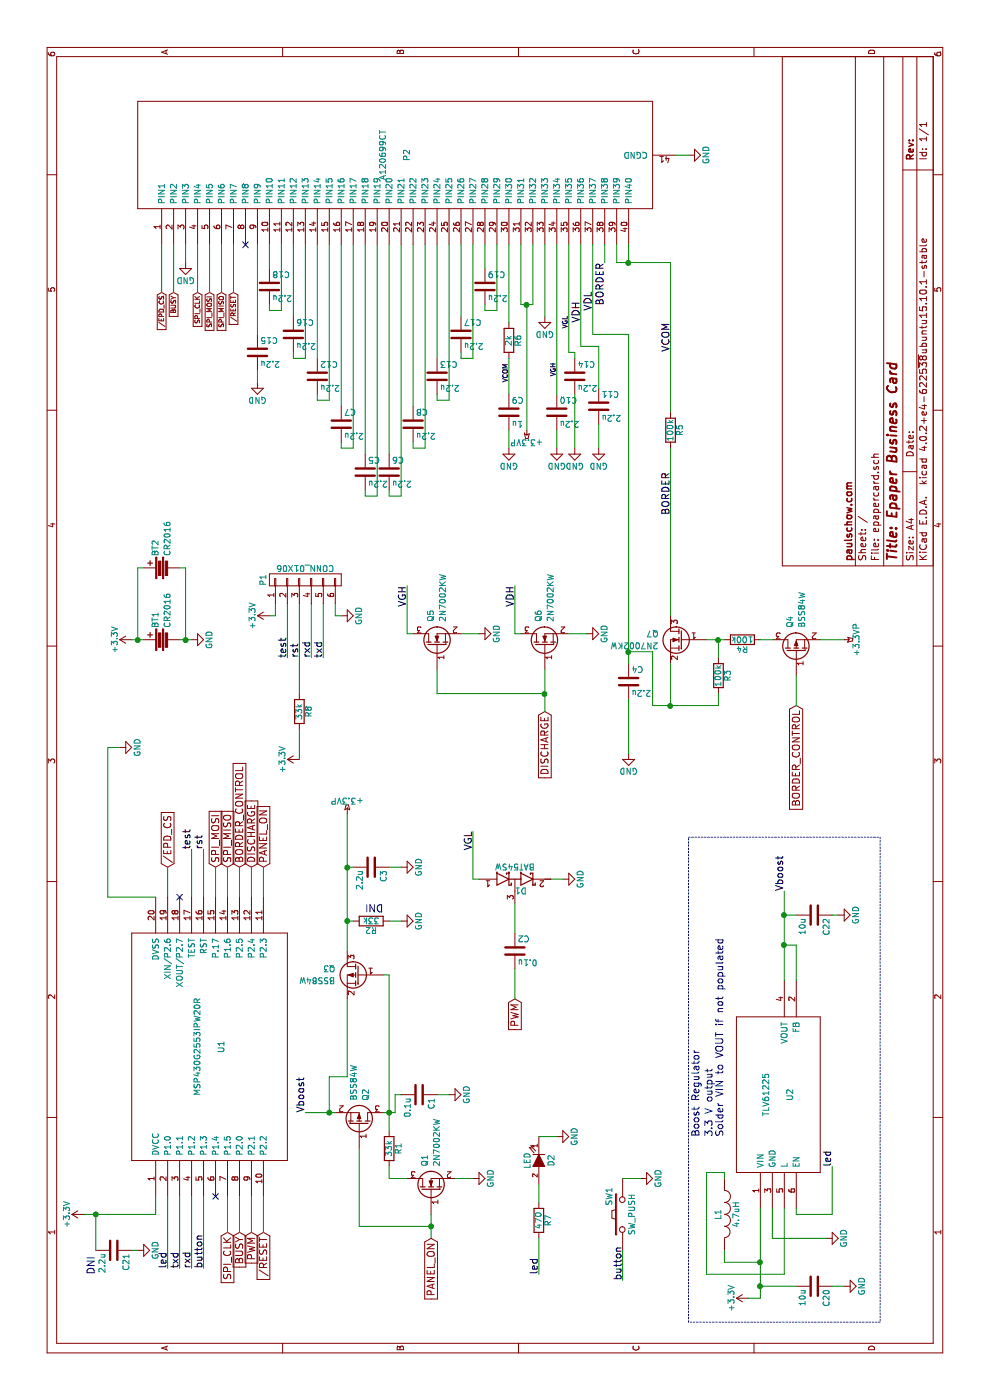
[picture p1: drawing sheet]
EESchema Schematic File Version 2
LIBS:power
LIBS:device
LIBS:transistors
LIBS:conn
LIBS:linear
LIBS:regul
LIBS:74xx
LIBS:cmos4000
LIBS:adc-dac
LIBS:memory
LIBS:xilinx
LIBS:microcontrollers
LIBS:dsp
LIBS:microchip
LIBS:analog_switches
LIBS:motorola
LIBS:texas
LIBS:intel
LIBS:audio
LIBS:interface
LIBS:digital-audio
LIBS:philips
LIBS:display
LIBS:cypress
LIBS:siliconi
LIBS:opto
LIBS:atmel
LIBS:contrib
LIBS:valves
LIBS:MSP430G2553IPW20R
LIBS:A120699CT
LIBS:tom_kicad
LIBS:TLV61225
LIBS:epapercard-cache
EELAYER 25 0
EELAYER END
$Descr A4 11693 8268
encoding utf-8
Sheet 1 1
Title "Epaper Business Card"
Date ""
Rev ""
Comp "paulschow.com"
Comment1 ""
Comment2 ""
Comment3 ""
Comment4 ""
$EndDescr
$Comp
L MSP430G2553IPW20R U1
U 1 1
P 2950 1750
F 0 "U1" H 2950 1650 50  0000 C CNN
F 1 "MSP430G2553IPW20R" H 2950 1850 50  0000 C CNN
F 2 "footprint:TSSOP-20_4.4x6.5mm_Pitch0.65mm" H 2950 1750 50  0001 C CNN
F 3 "DOCUMENTATION" H 2950 1750 50  0001 C CNN
	1    2950 1750
	1    0    0    -1  
$EndComp
$Comp
L A120699CT P2
U 1 1
P 10400 3300
F 0 "P2" H 10400 3200 50  0000 C CNN
F 1 "A120699CT" H 10400 3400 50  0000 C CNN
F 2 "footprint:A120699CT" H 10400 3300 50  0001 C CNN
F 3 "DOCUMENTATION" H 10400 3300 50  0001 C CNN
	1    10400 3300
	1    0    0    -1  
$EndComp
$Comp
L +3.3V #PWR01
U 1 1
P 1550 700
F 0 "#PWR01" H 1550 550 50  0001 C CNN
F 1 "+3.3V" H 1550 840 50  0000 C CNN
F 2 "" H 1550 700 50  0000 C CNN
F 3 "" H 1550 700 50  0000 C CNN
	1    1550 700 
	1    0    0    -1  
$EndComp
$Comp
L GND #PWR02
U 1 1
P 5450 1000
F 0 "#PWR02" H 5450 750 50  0001 C CNN
F 1 "GND" H 5450 850 50  0000 C CNN
F 2 "" H 5450 1000 50  0000 C CNN
F 3 "" H 5450 1000 50  0000 C CNN
	1    5450 1000
	1    0    0    -1  
$EndComp
$Comp
L GND #PWR03
U 1 1
P 10400 5750
F 0 "#PWR03" H 10400 5500 50  0001 C CNN
F 1 "GND" H 10400 5600 50  0000 C CNN
F 2 "" H 10400 5750 50  0000 C CNN
F 3 "" H 10400 5750 50  0000 C CNN
	1    10400 5750
	1    0    0    -1  
$EndComp
Text GLabel 1400 1900 0    60   Input ~ 0
SPI_CLK
Text GLabel 1400 2000 0    60   Input ~ 0
BUSY
Text GLabel 1400 2100 0    60   Input ~ 0
PWM
Text GLabel 1400 2200 0    60   Input ~ 0
/RESET
Text GLabel 4450 2200 2    60   Input ~ 0
PANEL_ON
Text GLabel 4450 2000 2    60   Input ~ 0
BORDER_CONTROL
Text GLabel 4450 1900 2    60   Input ~ 0
SPI_MISO
Text GLabel 4450 1800 2    60   Input ~ 0
SPI_MOSI
Text GLabel 4450 1400 2    60   Input ~ 0
/EPD_CS
Text GLabel 9250 1350 0    39   Input ~ 0
/EPD_CS
Text GLabel 9250 1450 0    39   Input ~ 0
BUSY
$Comp
L GND #PWR04
U 1 1
P 9500 1550
F 0 "#PWR04" H 9500 1300 50  0001 C CNN
F 1 "GND" H 9500 1400 50  0000 C CNN
F 2 "" H 9500 1550 50  0000 C CNN
F 3 "" H 9500 1550 50  0000 C CNN
	1    9500 1550
	0    1    1    0   
$EndComp
Text GLabel 9250 1650 0    39   Input ~ 0
SPI_CLK
Text GLabel 9250 1750 0    39   Input ~ 0
SPI_MOSI
Text GLabel 9250 1850 0    39   Input ~ 0
SPI_MISO
Text GLabel 9250 1950 0    39   Input ~ 0
/RESET
$Comp
L C C15
U 1 1
P 8750 2150
F 0 "C15" H 8775 2250 50  0000 L CNN
F 1 "2.2u" H 8775 2050 50  0000 L CNN
F 2 "Capacitors_SMD:C_0805_HandSoldering" H 8788 2000 50  0001 C CNN
F 3 "" H 8750 2150 50  0000 C CNN
	1    8750 2150
	0    1    1    0   
$EndComp
$Comp
L GND #PWR05
U 1 1
P 8500 2150
F 0 "#PWR05" H 8500 1900 50  0001 C CNN
F 1 "GND" H 8500 2000 50  0000 C CNN
F 2 "" H 8500 2150 50  0000 C CNN
F 3 "" H 8500 2150 50  0000 C CNN
	1    8500 2150
	0    1    1    0   
$EndComp
$Comp
L C C18
U 1 1
P 9300 2250
F 0 "C18" H 9325 2350 50  0000 L CNN
F 1 "2.2u" H 9325 2150 50  0000 L CNN
F 2 "Capacitors_SMD:C_0805_HandSoldering" H 9338 2100 50  0001 C CNN
F 3 "" H 9300 2250 50  0000 C CNN
	1    9300 2250
	0    1    1    0   
$EndComp
$Comp
L C C16
U 1 1
P 8900 2450
F 0 "C16" H 8925 2550 50  0000 L CNN
F 1 "2.2u" H 8925 2350 50  0000 L CNN
F 2 "Capacitors_SMD:C_0805_HandSoldering" H 8938 2300 50  0001 C CNN
F 3 "" H 8900 2450 50  0000 C CNN
	1    8900 2450
	0    1    1    0   
$EndComp
$Comp
L C C12
U 1 1
P 8550 2650
F 0 "C12" H 8575 2750 50  0000 L CNN
F 1 "2.2u" H 8575 2550 50  0000 L CNN
F 2 "Capacitors_SMD:C_0805_HandSoldering" H 8588 2500 50  0001 C CNN
F 3 "" H 8550 2650 50  0000 C CNN
	1    8550 2650
	0    1    1    0   
$EndComp
$Comp
L C C7
U 1 1
P 8150 2850
F 0 "C7" H 8175 2950 50  0000 L CNN
F 1 "2.2u" H 8175 2750 50  0000 L CNN
F 2 "Capacitors_SMD:C_0805_HandSoldering" H 8188 2700 50  0001 C CNN
F 3 "" H 8150 2850 50  0000 C CNN
	1    8150 2850
	0    1    1    0   
$EndComp
$Comp
L C C5
U 1 1
P 7750 3050
F 0 "C5" H 7775 3150 50  0000 L CNN
F 1 "2.2u" H 7775 2950 50  0000 L CNN
F 2 "Capacitors_SMD:C_0805_HandSoldering" H 7788 2900 50  0001 C CNN
F 3 "" H 7750 3050 50  0000 C CNN
	1    7750 3050
	0    1    1    0   
$EndComp
$Comp
L C C6
U 1 1
P 7750 3250
F 0 "C6" H 7775 3350 50  0000 L CNN
F 1 "2.2u" H 7775 3150 50  0000 L CNN
F 2 "Capacitors_SMD:C_0805_HandSoldering" H 7788 3100 50  0001 C CNN
F 3 "" H 7750 3250 50  0000 C CNN
	1    7750 3250
	0    1    1    0   
$EndComp
$Comp
L C C8
U 1 1
P 8150 3450
F 0 "C8" H 8175 3550 50  0000 L CNN
F 1 "2.2u" H 8175 3350 50  0000 L CNN
F 2 "Capacitors_SMD:C_0805_HandSoldering" H 8188 3300 50  0001 C CNN
F 3 "" H 8150 3450 50  0000 C CNN
	1    8150 3450
	0    1    1    0   
$EndComp
$Comp
L C C13
U 1 1
P 8550 3650
F 0 "C13" H 8575 3750 50  0000 L CNN
F 1 "2.2u" H 8575 3550 50  0000 L CNN
F 2 "Capacitors_SMD:C_0805_HandSoldering" H 8588 3500 50  0001 C CNN
F 3 "" H 8550 3650 50  0000 C CNN
	1    8550 3650
	0    1    1    0   
$EndComp
$Comp
L C C19
U 1 1
P 9300 4050
F 0 "C19" H 9325 4150 50  0000 L CNN
F 1 "2.2u" H 9325 3950 50  0000 L CNN
F 2 "Capacitors_SMD:C_0805_HandSoldering" H 9338 3900 50  0001 C CNN
F 3 "" H 9300 4050 50  0000 C CNN
	1    9300 4050
	0    1    1    0   
$EndComp
NoConn ~ 9650 2050
$Comp
L R R6
U 1 1
P 8850 4250
F 0 "R6" V 8930 4250 50  0000 C CNN
F 1 "2k" V 8850 4250 50  0000 C CNN
F 2 "Resistors_SMD:R_0805_HandSoldering" V 8780 4250 50  0001 C CNN
F 3 "" H 8850 4250 50  0000 C CNN
	1    8850 4250
	0    1    1    0   
$EndComp
$Comp
L C C17
U 1 1
P 8900 3850
F 0 "C17" H 8925 3950 50  0000 L CNN
F 1 "2.2u" H 8925 3750 50  0000 L CNN
F 2 "Capacitors_SMD:C_0805_HandSoldering" H 8938 3700 50  0001 C CNN
F 3 "" H 8900 3850 50  0000 C CNN
	1    8900 3850
	0    1    1    0   
$EndComp
$Comp
L C C9
U 1 1
P 8250 4250
F 0 "C9" H 8275 4350 50  0000 L CNN
F 1 "1u" H 8275 4150 50  0000 L CNN
F 2 "Capacitors_SMD:C_0805_HandSoldering" H 8288 4100 50  0001 C CNN
F 3 "" H 8250 4250 50  0000 C CNN
	1    8250 4250
	0    1    1    0   
$EndComp
$Comp
L GND #PWR06
U 1 1
P 7950 4250
F 0 "#PWR06" H 7950 4000 50  0001 C CNN
F 1 "GND" H 7950 4100 50  0000 C CNN
F 2 "" H 7950 4250 50  0000 C CNN
F 3 "" H 7950 4250 50  0000 C CNN
	1    7950 4250
	0    1    1    0   
$EndComp
Text Label 8500 4250 0    39   ~ 0
VCOM
$Comp
L GND #PWR07
U 1 1
P 9050 4550
F 0 "#PWR07" H 9050 4300 50  0001 C CNN
F 1 "GND" H 9050 4400 50  0000 C CNN
F 2 "" H 9050 4550 50  0000 C CNN
F 3 "" H 9050 4550 50  0000 C CNN
	1    9050 4550
	0    1    1    0   
$EndComp
$Comp
L C C10
U 1 1
P 8250 4650
F 0 "C10" H 8275 4750 50  0000 L CNN
F 1 "2.2u" H 8275 4550 50  0000 L CNN
F 2 "Capacitors_SMD:C_0805_HandSoldering" H 8288 4500 50  0001 C CNN
F 3 "" H 8250 4650 50  0000 C CNN
	1    8250 4650
	0    1    1    0   
$EndComp
Text Label 8550 4650 0    39   ~ 0
VGH
$Comp
L GND #PWR08
U 1 1
P 7950 4650
F 0 "#PWR08" H 7950 4400 50  0001 C CNN
F 1 "GND" H 7950 4500 50  0000 C CNN
F 2 "" H 7950 4650 50  0000 C CNN
F 3 "" H 7950 4650 50  0000 C CNN
	1    7950 4650
	0    1    1    0   
$EndComp
$Comp
L C C14
U 1 1
P 8550 4800
F 0 "C14" H 8575 4900 50  0000 L CNN
F 1 "2.2u" H 8575 4700 50  0000 L CNN
F 2 "Capacitors_SMD:C_0805_HandSoldering" H 8588 4650 50  0001 C CNN
F 3 "" H 8550 4800 50  0000 C CNN
	1    8550 4800
	0    1    1    0   
$EndComp
Text Label 8950 4750 0    39   ~ 0
VGL
$Comp
L GND #PWR09
U 1 1
P 7950 4800
F 0 "#PWR09" H 7950 4550 50  0001 C CNN
F 1 "GND" H 7950 4650 50  0000 C CNN
F 2 "" H 7950 4800 50  0000 C CNN
F 3 "" H 7950 4800 50  0000 C CNN
	1    7950 4800
	0    1    1    0   
$EndComp
$Comp
L GND #PWR010
U 1 1
P 6400 4000
F 0 "#PWR010" H 6400 3750 50  0001 C CNN
F 1 "GND" H 6400 3850 50  0000 C CNN
F 2 "" H 6400 4000 50  0000 C CNN
F 3 "" H 6400 4000 50  0000 C CNN
	1    6400 4000
	1    0    0    -1  
$EndComp
$Comp
L D_Schottky_x2_Serial_AKC D1
U 1 1
P 4350 4300
F 0 "D1" H 4400 4200 50  0000 C CNN
F 1 "BAT54SW" H 4350 4400 50  0000 C CNN
F 2 "TO_SOT_Packages_SMD:SOT-323" H 4350 4300 50  0001 C CNN
F 3 "" H 4350 4300 50  0000 C CNN
	1    4350 4300
	0    1    1    0   
$EndComp
$Comp
L GND #PWR011
U 1 1
P 4350 4700
F 0 "#PWR011" H 4350 4450 50  0001 C CNN
F 1 "GND" H 4350 4550 50  0000 C CNN
F 2 "" H 4350 4700 50  0000 C CNN
F 3 "" H 4350 4700 50  0000 C CNN
	1    4350 4700
	1    0    0    -1  
$EndComp
$Comp
L C C2
U 1 1
P 3750 4300
F 0 "C2" H 3775 4400 50  0000 L CNN
F 1 "0.1u" H 3775 4200 50  0000 L CNN
F 2 "Capacitors_SMD:C_0805_HandSoldering" H 3788 4150 50  0001 C CNN
F 3 "" H 3750 4300 50  0000 C CNN
	1    3750 4300
	0    1    1    0   
$EndComp
Text GLabel 3350 4300 0    60   Input ~ 0
PWM
$Comp
L C C11
U 1 1
P 8300 5000
F 0 "C11" H 8325 5100 50  0000 L CNN
F 1 "2.2u" H 8325 4900 50  0000 L CNN
F 2 "Capacitors_SMD:C_0805_HandSoldering" H 8338 4850 50  0001 C CNN
F 3 "" H 8300 5000 50  0000 C CNN
	1    8300 5000
	0    1    1    0   
$EndComp
Text Label 9000 4850 0    60   ~ 0
VDH
$Comp
L GND #PWR012
U 1 1
P 7950 5000
F 0 "#PWR012" H 7950 4750 50  0001 C CNN
F 1 "GND" H 7950 4850 50  0000 C CNN
F 2 "" H 7950 5000 50  0000 C CNN
F 3 "" H 7950 5000 50  0000 C CNN
	1    7950 5000
	0    1    1    0   
$EndComp
$Comp
L C C4
U 1 1
P 6000 5250
F 0 "C4" H 6025 5350 50  0000 L CNN
F 1 "2.2u" H 6025 5150 50  0000 L CNN
F 2 "Capacitors_SMD:C_0805_HandSoldering" H 6038 5100 50  0001 C CNN
F 3 "" H 6000 5250 50  0000 C CNN
	1    6000 5250
	0    1    1    0   
$EndComp
$Comp
L GND #PWR013
U 1 1
P 5400 5250
F 0 "#PWR013" H 5400 5000 50  0001 C CNN
F 1 "GND" H 5400 5100 50  0000 C CNN
F 2 "" H 5400 5250 50  0000 C CNN
F 3 "" H 5400 5250 50  0000 C CNN
	1    5400 5250
	0    1    1    0   
$EndComp
Text Label 9100 4950 0    60   ~ 0
VDL
$Comp
L R R3
U 1 1
P 6050 6000
F 0 "R3" V 6130 6000 50  0000 C CNN
F 1 "100k" V 6050 6000 50  0000 C CNN
F 2 "Resistors_SMD:R_0805_HandSoldering" V 5980 6000 50  0001 C CNN
F 3 "" H 6050 6000 50  0000 C CNN
	1    6050 6000
	0    1    1    0   
$EndComp
$Comp
L R R4
U 1 1
P 6350 6200
F 0 "R4" V 6430 6200 50  0000 C CNN
F 1 "100k" V 6350 6200 50  0000 C CNN
F 2 "Resistors_SMD:R_0805_HandSoldering" V 6280 6200 50  0001 C CNN
F 3 "" H 6350 6200 50  0000 C CNN
	1    6350 6200
	-1   0    0    1   
$EndComp
$Comp
L R R5
U 1 1
P 8100 5600
F 0 "R5" V 8180 5600 50  0000 C CNN
F 1 "100k" V 8100 5600 50  0000 C CNN
F 2 "Resistors_SMD:R_0805_HandSoldering" V 8030 5600 50  0001 C CNN
F 3 "" H 8100 5600 50  0000 C CNN
	1    8100 5600
	0    1    1    0   
$EndComp
Text Label 7750 5600 2    60   ~ 0
BORDER
Text Label 9000 5600 2    60   ~ 0
VCOM
$Comp
L Q_NMOS_GSD Q5
U 1 1
P 6300 3650
F 0 "Q5" H 6600 3700 50  0000 R CNN
F 1 "2N7002KW" H 6900 3600 50  0000 R CNN
F 2 "TO_SOT_Packages_SMD:SOT-323" H 6500 3750 50  0001 C CNN
F 3 "" H 6300 3650 50  0000 C CNN
	1    6300 3650
	1    0    0    -1  
$EndComp
$Comp
L Q_NMOS_GSD Q6
U 1 1
P 6300 4550
F 0 "Q6" H 6600 4600 50  0000 R CNN
F 1 "2N7002KW" H 6900 4500 50  0000 R CNN
F 2 "TO_SOT_Packages_SMD:SOT-323" H 6500 4650 50  0001 C CNN
F 3 "" H 6300 4550 50  0000 C CNN
	1    6300 4550
	1    0    0    -1  
$EndComp
$Comp
L Q_NMOS_GSD Q7
U 1 1
P 6350 5700
F 0 "Q7" H 6650 5750 50  0000 R CNN
F 1 "2N7002KW" H 6950 5650 50  0000 R CNN
F 2 "TO_SOT_Packages_SMD:SOT-323" H 6550 5800 50  0001 C CNN
F 3 "" H 6350 5700 50  0000 C CNN
	1    6350 5700
	0    1    -1   0   
$EndComp
$Comp
L Q_PMOS_GSD Q4
U 1 1
P 6250 6650
F 0 "Q4" H 6550 6700 50  0000 R CNN
F 1 "BSS84W" H 6750 6600 50  0000 R CNN
F 2 "TO_SOT_Packages_SMD:SOT-323" H 6450 6750 50  0001 C CNN
F 3 "" H 6250 6650 50  0000 C CNN
	1    6250 6650
	1    0    0    -1  
$EndComp
$Comp
L +3.3VP #PWR014
U 1 1
P 8100 4400
F 0 "#PWR014" H 8250 4350 50  0001 C CNN
F 1 "+3.3VP" H 8100 4500 50  0000 C CNN
F 2 "" H 8100 4400 50  0000 C CNN
F 3 "" H 8100 4400 50  0000 C CNN
	1    8100 4400
	0    -1   -1   0   
$EndComp
$Comp
L +3.3VP #PWR015
U 1 1
P 6350 7050
F 0 "#PWR015" H 6500 7000 50  0001 C CNN
F 1 "+3.3VP" H 6350 7150 50  0000 C CNN
F 2 "" H 6350 7050 50  0000 C CNN
F 3 "" H 6350 7050 50  0000 C CNN
	1    6350 7050
	-1   0    0    1   
$EndComp
Text GLabel 5800 6650 0    60   Input ~ 0
BORDER_CONTROL
$Comp
L Q_NMOS_GSD Q1
U 1 1
P 1750 3600
F 0 "Q1" H 2050 3650 50  0000 R CNN
F 1 "2N7002KW" H 2350 3550 50  0000 R CNN
F 2 "TO_SOT_Packages_SMD:SOT-323" H 1950 3700 50  0001 C CNN
F 3 "" H 1750 3600 50  0000 C CNN
	1    1750 3600
	1    0    0    -1  
$EndComp
$Comp
L Q_PMOS_GSD Q2
U 1 1
P 2300 3000
F 0 "Q2" H 2600 3050 50  0000 R CNN
F 1 "BSS84W" H 2800 2950 50  0000 R CNN
F 2 "TO_SOT_Packages_SMD:SOT-323" H 2500 3100 50  0001 C CNN
F 3 "" H 2300 3000 50  0000 C CNN
	1    2300 3000
	1    0    0    1   
$EndComp
$Comp
L Q_PMOS_GSD Q3
U 1 1
P 3550 3000
F 0 "Q3" H 3850 3050 50  0000 R CNN
F 1 "BSS84W" H 4050 2950 50  0000 R CNN
F 2 "TO_SOT_Packages_SMD:SOT-323" H 3750 3100 50  0001 C CNN
F 3 "" H 3550 3000 50  0000 C CNN
	1    3550 3000
	0    1    -1   0   
$EndComp
Text GLabel 1350 3600 0    60   Input ~ 0
PANEL_ON
$Comp
L GND #PWR016
U 1 1
P 1850 3950
F 0 "#PWR016" H 1850 3700 50  0001 C CNN
F 1 "GND" H 1850 3800 50  0000 C CNN
F 2 "" H 1850 3950 50  0000 C CNN
F 3 "" H 1850 3950 50  0000 C CNN
	1    1850 3950
	1    0    0    -1  
$EndComp
$Comp
L C C1
U 1 1
P 2550 3500
F 0 "C1" H 2575 3600 50  0000 L CNN
F 1 "0.1u" H 2575 3400 50  0000 L CNN
F 2 "Capacitors_SMD:C_0805_HandSoldering" H 2588 3350 50  0001 C CNN
F 3 "" H 2550 3500 50  0000 C CNN
	1    2550 3500
	-1   0    0    1   
$EndComp
$Comp
L R R1
U 1 1
P 2100 3250
F 0 "R1" V 2180 3250 50  0000 C CNN
F 1 "33k" V 2100 3250 50  0000 C CNN
F 2 "Resistors_SMD:R_0805_HandSoldering" V 2030 3250 50  0001 C CNN
F 3 "" H 2100 3250 50  0000 C CNN
	1    2100 3250
	0    1    1    0   
$EndComp
$Comp
L GND #PWR017
U 1 1
P 2550 3750
F 0 "#PWR017" H 2550 3500 50  0001 C CNN
F 1 "GND" H 2550 3600 50  0000 C CNN
F 2 "" H 2550 3750 50  0000 C CNN
F 3 "" H 2550 3750 50  0000 C CNN
	1    2550 3750
	1    0    0    -1  
$EndComp
$Comp
L R R2
U 1 1
P 4000 3100
F 0 "R2" V 4080 3100 50  0000 C CNN
F 1 "33k" V 4000 3100 50  0000 C CNN
F 2 "Resistors_SMD:R_0805_HandSoldering" V 3930 3100 50  0001 C CNN
F 3 "" H 4000 3100 50  0000 C CNN
	1    4000 3100
	-1   0    0    1   
$EndComp
$Comp
L C C3
U 1 1
P 4450 3100
F 0 "C3" H 4475 3200 50  0000 L CNN
F 1 "2.2u" H 4475 3000 50  0000 L CNN
F 2 "Capacitors_SMD:C_0805_HandSoldering" H 4488 2950 50  0001 C CNN
F 3 "" H 4450 3100 50  0000 C CNN
	1    4450 3100
	-1   0    0    1   
$EndComp
$Comp
L GND #PWR018
U 1 1
P 4000 3350
F 0 "#PWR018" H 4000 3100 50  0001 C CNN
F 1 "GND" H 4000 3200 50  0000 C CNN
F 2 "" H 4000 3350 50  0000 C CNN
F 3 "" H 4000 3350 50  0000 C CNN
	1    4000 3350
	1    0    0    -1  
$EndComp
$Comp
L GND #PWR019
U 1 1
P 4450 3350
F 0 "#PWR019" H 4450 3100 50  0001 C CNN
F 1 "GND" H 4450 3200 50  0000 C CNN
F 2 "" H 4450 3350 50  0000 C CNN
F 3 "" H 4450 3350 50  0000 C CNN
	1    4450 3350
	1    0    0    -1  
$EndComp
$Comp
L +3.3VP #PWR020
U 1 1
P 4900 2900
F 0 "#PWR020" H 5050 2850 50  0001 C CNN
F 1 "+3.3VP" H 4900 3000 50  0000 C CNN
F 2 "" H 4900 2900 50  0000 C CNN
F 3 "" H 4900 2900 50  0000 C CNN
	1    4900 2900
	0    1    1    0   
$EndComp
$Comp
L GND #PWR021
U 1 1
P 6400 4900
F 0 "#PWR021" H 6400 4650 50  0001 C CNN
F 1 "GND" H 6400 4750 50  0000 C CNN
F 2 "" H 6400 4900 50  0000 C CNN
F 3 "" H 6400 4900 50  0000 C CNN
	1    6400 4900
	1    0    0    -1  
$EndComp
Text Label 6800 4300 2    60   ~ 0
VDH
Text Label 6800 3400 2    60   ~ 0
VGH
Text Label 9500 5050 2    60   ~ 0
BORDER
Text Label 4750 3950 2    60   ~ 0
VGL
Text GLabel 5750 4550 0    60   Input ~ 0
DISCHARGE
Text GLabel 4450 2100 2    60   Input ~ 0
DISCHARGE
$Comp
L SW_PUSH SW1
U 1 1
P 1550 5200
F 0 "SW1" H 1700 5310 50  0000 C CNN
F 1 "SW_PUSH" H 1550 5120 50  0000 C CNN
F 2 "Buttons_Switches_SMD:SW_SPST_EVPBF" H 1550 5200 50  0001 C CNN
F 3 "" H 1550 5200 50  0000 C CNN
	1    1550 5200
	1    0    0    -1  
$EndComp
Text Label 1100 1700 0    60   ~ 0
button
$Comp
L GND #PWR022
U 1 1
P 1850 5350
F 0 "#PWR022" H 1850 5100 50  0001 C CNN
F 1 "GND" H 1850 5200 50  0000 C CNN
F 2 "" H 1850 5350 50  0000 C CNN
F 3 "" H 1850 5350 50  0000 C CNN
	1    1850 5350
	1    0    0    -1  
$EndComp
Text Label 1000 5200 0    60   ~ 0
button
$Comp
L LED D2
U 1 1
P 2000 4500
F 0 "D2" H 2000 4600 50  0000 C CNN
F 1 "LED" H 2000 4400 50  0000 C CNN
F 2 "Capacitors_SMD:C_0805_HandSoldering" H 2000 4500 50  0001 C CNN
F 3 "" H 2000 4500 50  0000 C CNN
	1    2000 4500
	-1   0    0    1   
$EndComp
$Comp
L GND #PWR023
U 1 1
P 2200 4650
F 0 "#PWR023" H 2200 4400 50  0001 C CNN
F 1 "GND" H 2200 4500 50  0000 C CNN
F 2 "" H 2200 4650 50  0000 C CNN
F 3 "" H 2200 4650 50  0000 C CNN
	1    2200 4650
	1    0    0    -1  
$EndComp
Text Label 1050 4500 0    60   ~ 0
led
Text Label 1100 1400 0    60   ~ 0
led
$Comp
L GND #PWR024
U 1 1
P 6350 1600
F 0 "#PWR024" H 6350 1350 50  0001 C CNN
F 1 "GND" H 6350 1450 50  0000 C CNN
F 2 "" H 6350 1600 50  0000 C CNN
F 3 "" H 6350 1600 50  0000 C CNN
	1    6350 1600
	1    0    0    -1  
$EndComp
$Comp
L +3.3V #PWR025
U 1 1
P 6350 1100
F 0 "#PWR025" H 6350 950 50  0001 C CNN
F 1 "+3.3V" H 6350 1240 50  0000 C CNN
F 2 "" H 6350 1100 50  0000 C CNN
F 3 "" H 6350 1100 50  0000 C CNN
	1    6350 1100
	1    0    0    -1  
$EndComp
$Comp
L CONN_01X06 P1
U 1 1
P 6850 2550
F 0 "P1" H 6850 2900 50  0000 C CNN
F 1 "CONN_01X06" V 6950 2550 50  0000 C CNN
F 2 "Pin_Headers:Pin_Header_Straight_1x06" H 6850 2550 50  0001 C CNN
F 3 "" H 6850 2550 50  0000 C CNN
	1    6850 2550
	1    0    0    -1  
$EndComp
$Comp
L GND #PWR026
U 1 1
P 6550 2850
F 0 "#PWR026" H 6550 2600 50  0001 C CNN
F 1 "GND" H 6550 2700 50  0000 C CNN
F 2 "" H 6550 2850 50  0000 C CNN
F 3 "" H 6550 2850 50  0000 C CNN
	1    6550 2850
	1    0    0    -1  
$EndComp
$Comp
L +3.3V #PWR027
U 1 1
P 6550 2250
F 0 "#PWR027" H 6550 2100 50  0001 C CNN
F 1 "+3.3V" H 6550 2390 50  0000 C CNN
F 2 "" H 6550 2250 50  0000 C CNN
F 3 "" H 6550 2250 50  0000 C CNN
	1    6550 2250
	1    0    0    -1  
$EndComp
Text Label 6200 2400 0    60   ~ 0
test
Text Label 6200 2500 0    60   ~ 0
rst
Text Label 6200 2600 0    60   ~ 0
rxd
Text Label 6200 2700 0    60   ~ 0
txd
Text Label 4600 1600 0    60   ~ 0
test
Text Label 4600 1700 0    60   ~ 0
rst
Text Label 1100 1600 0    60   ~ 0
rxd
Text Label 1100 1500 0    60   ~ 0
txd
$Comp
L R R7
U 1 1
P 1500 4500
F 0 "R7" V 1580 4500 50  0000 C CNN
F 1 "470" V 1500 4500 50  0000 C CNN
F 2 "Resistors_SMD:R_0805_HandSoldering" V 1430 4500 50  0001 C CNN
F 3 "" H 1500 4500 50  0000 C CNN
	1    1500 4500
	0    1    1    0   
$EndComp
$Comp
L R R8
U 1 1
P 5750 2500
F 0 "R8" V 5830 2500 50  0000 C CNN
F 1 "33k" V 5750 2500 50  0000 C CNN
F 2 "Resistors_SMD:R_0805_HandSoldering" V 5680 2500 50  0001 C CNN
F 3 "" H 5750 2500 50  0000 C CNN
	1    5750 2500
	0    1    1    0   
$EndComp
$Comp
L +3.3V #PWR028
U 1 1
P 5350 2500
F 0 "#PWR028" H 5350 2350 50  0001 C CNN
F 1 "+3.3V" H 5350 2640 50  0000 C CNN
F 2 "" H 5350 2500 50  0000 C CNN
F 3 "" H 5350 2500 50  0000 C CNN
	1    5350 2500
	1    0    0    -1  
$EndComp
$Comp
L C C21
U 1 1
P 1250 950
F 0 "C21" H 1275 1050 50  0000 L CNN
F 1 "2.2u" H 1275 850 50  0000 L CNN
F 2 "Capacitors_SMD:C_0805_HandSoldering" H 1288 800 50  0001 C CNN
F 3 "" H 1250 950 50  0000 C CNN
	1    1250 950 
	-1   0    0    1   
$EndComp
$Comp
L GND #PWR029
U 1 1
P 1250 1150
F 0 "#PWR029" H 1250 900 50  0001 C CNN
F 1 "GND" H 1250 1000 50  0000 C CNN
F 2 "" H 1250 1150 50  0000 C CNN
F 3 "" H 1250 1150 50  0000 C CNN
	1    1250 1150
	1    0    0    -1  
$EndComp
NoConn ~ 4200 1500
$Comp
L Battery BT1
U 1 1
P 6350 1350
F 0 "BT1" H 6450 1400 50  0000 L CNN
F 1 "CR2016" H 6450 1300 50  0000 L CNN
F 2 "footprint:CR2016sm-F2N" V 6350 1390 50  0001 C CNN
F 3 "" V 6350 1390 50  0000 C CNN
	1    6350 1350
	1    0    0    -1  
$EndComp
$Comp
L +3.3V #PWR030
U 1 1
P 850 6250
F 0 "#PWR030" H 850 6100 50  0001 C CNN
F 1 "+3.3V" H 850 6390 50  0000 C CNN
F 2 "" H 850 6250 50  0000 C CNN
F 3 "" H 850 6250 50  0000 C CNN
	1    850  6250
	1    0    0    -1  
$EndComp
$Comp
L GND #PWR031
U 1 1
P 1350 6900
F 0 "#PWR031" H 1350 6650 50  0001 C CNN
F 1 "GND" H 1350 6750 50  0000 C CNN
F 2 "" H 1350 6900 50  0000 C CNN
F 3 "" H 1350 6900 50  0000 C CNN
	1    1350 6900
	1    0    0    -1  
$EndComp
$Comp
L INDUCTOR L1
U 1 1
P 1550 6050
F 0 "L1" V 1500 6050 50  0000 C CNN
F 1 "4.7uH" V 1650 6050 50  0000 C CNN
F 2 "Inductors:Inductor_1212" H 1550 6050 50  0001 C CNN
F 3 "LQH3NPN4R7NJ0L" H 1550 6050 50  0001 C CNN
	1    1550 6050
	0    -1   1    0   
$EndComp
Text Label 4250 6550 0    60   ~ 0
Vboost
Text Label 1950 6950 0    60   ~ 0
led
$Comp
L C C20
U 1 1
P 950 6800
F 0 "C20" H 975 6900 50  0000 L CNN
F 1 "10u" H 975 6700 50  0000 L CNN
F 2 "Capacitors_SMD:C_0805_HandSoldering" H 988 6650 50  0001 C CNN
F 3 "" H 950 6800 50  0000 C CNN
	1    950  6800
	-1   0    0    1   
$EndComp
$Comp
L C C22
U 1 1
P 4050 6800
F 0 "C22" H 4075 6900 50  0000 L CNN
F 1 "10u" H 4075 6700 50  0000 L CNN
F 2 "Capacitors_SMD:C_0805_HandSoldering" H 4088 6650 50  0001 C CNN
F 3 "" H 4050 6800 50  0000 C CNN
	1    4050 6800
	-1   0    0    1   
$EndComp
$Comp
L GND #PWR032
U 1 1
P 4050 7000
F 0 "#PWR032" H 4050 6750 50  0001 C CNN
F 1 "GND" H 4050 6850 50  0000 C CNN
F 2 "" H 4050 7000 50  0000 C CNN
F 3 "" H 4050 7000 50  0000 C CNN
	1    4050 7000
	1    0    0    -1  
$EndComp
$Comp
L GND #PWR033
U 1 1
P 950 7050
F 0 "#PWR033" H 950 6800 50  0001 C CNN
F 1 "GND" H 950 6900 50  0000 C CNN
F 2 "" H 950 7050 50  0000 C CNN
F 3 "" H 950 7050 50  0000 C CNN
	1    950  7050
	1    0    0    -1  
$EndComp
NoConn ~ 1700 1800
$Comp
L Battery BT2
U 1 1
P 6950 1350
F 0 "BT2" H 7050 1400 50  0000 L CNN
F 1 "CR2016" H 7050 1300 50  0000 L CNN
F 2 "footprint:CR2032sm" V 6950 1390 50  0001 C CNN
F 3 "" V 6950 1390 50  0000 C CNN
	1    6950 1350
	1    0    0    -1  
$EndComp
Text Label 2400 2550 0    60   ~ 0
Vboost
$Comp
L TLV61225 U2
U 1 1
P 2550 6500
F 0 "U2" H 2550 6400 50  0000 C CNN
F 1 "TLV61225" H 2550 6600 50  0000 C CNN
F 2 "TO_SOT_Packages_SMD:SOT-23-6" H 2550 6500 50  0001 C CNN
F 3 "DOCUMENTATION" H 2550 6500 50  0001 C CNN
	1    2550 6500
	1    0    0    -1  
$EndComp
Wire Wire Line
	1550 700  1550 1300
Wire Wire Line
	1550 1300 1700 1300
Wire Wire Line
	10400 5650 10400 5750
Wire Wire Line
	1400 1900 1700 1900
Wire Wire Line
	1700 2000 1400 2000
Wire Wire Line
	1400 2100 1700 2100
Wire Wire Line
	1700 2200 1400 2200
Wire Wire Line
	4200 2000 4450 2000
Wire Wire Line
	4200 1900 4450 1900
Wire Wire Line
	4450 1800 4200 1800
Wire Wire Line
	5450 900  5450 1000
Wire Wire Line
	4200 900  5450 900 
Wire Wire Line
	8900 2150 9650 2150
Wire Wire Line
	8600 2150 8500 2150
Wire Wire Line
	9450 2250 9650 2250
Wire Wire Line
	9150 2250 9100 2250
Wire Wire Line
	9100 2250 9100 2350
Wire Wire Line
	9100 2350 9650 2350
Wire Wire Line
	9650 2450 9050 2450
Wire Wire Line
	8750 2450 8700 2450
Wire Wire Line
	8700 2450 8700 2550
Wire Wire Line
	8700 2550 9650 2550
Wire Wire Line
	8700 2650 9650 2650
Wire Wire Line
	9650 2750 8350 2750
Wire Wire Line
	8350 2750 8350 2650
Wire Wire Line
	8350 2650 8400 2650
Wire Wire Line
	9650 2850 8300 2850
Wire Wire Line
	8000 2850 7950 2850
Wire Wire Line
	7950 2850 7950 2950
Wire Wire Line
	7950 2950 9650 2950
Wire Wire Line
	7900 3050 9650 3050
Wire Wire Line
	7600 3050 7550 3050
Wire Wire Line
	7550 3050 7550 3150
Wire Wire Line
	7550 3150 9650 3150
Wire Wire Line
	9650 3250 7900 3250
Wire Wire Line
	7600 3250 7550 3250
Wire Wire Line
	7550 3250 7550 3350
Wire Wire Line
	7550 3350 9650 3350
Wire Wire Line
	8300 3450 9650 3450
Wire Wire Line
	8000 3450 7950 3450
Wire Wire Line
	7950 3450 7950 3550
Wire Wire Line
	7950 3550 9650 3550
Wire Wire Line
	8700 3650 9650 3650
Wire Wire Line
	8400 3650 8350 3650
Wire Wire Line
	8350 3650 8350 3750
Wire Wire Line
	8350 3750 9650 3750
Wire Wire Line
	9650 3850 9050 3850
Wire Wire Line
	8750 3850 8700 3850
Wire Wire Line
	8700 3850 8700 3950
Wire Wire Line
	8700 3950 9650 3950
Wire Wire Line
	9450 4050 9650 4050
Wire Wire Line
	9150 4050 9100 4050
Wire Wire Line
	9100 4050 9100 4150
Wire Wire Line
	9100 4150 9650 4150
Wire Wire Line
	9000 4250 9650 4250
Wire Wire Line
	8400 4250 8700 4250
Wire Wire Line
	7950 4250 8100 4250
Wire Wire Line
	8100 4400 9150 4400
Wire Wire Line
	9150 4350 9150 4450
Wire Wire Line
	9150 4350 9650 4350
Wire Wire Line
	9150 4450 9650 4450
Connection ~ 9150 4400
Wire Wire Line
	9650 4550 9050 4550
Wire Wire Line
	9650 4650 8400 4650
Wire Wire Line
	8100 4650 7950 4650
Wire Wire Line
	8750 4750 9650 4750
Wire Wire Line
	7950 4800 8400 4800
Wire Wire Line
	6400 4300 6800 4300
Wire Wire Line
	6400 4750 6400 4900
Wire Wire Line
	6800 3400 6400 3400
Wire Wire Line
	6400 3400 6400 3450
Wire Wire Line
	6400 4000 6400 3850
Wire Wire Line
	6400 4350 6400 4300
Wire Wire Line
	4350 4000 4350 3950
Wire Wire Line
	4350 3950 4750 3950
Wire Wire Line
	4350 4700 4350 4600
Wire Wire Line
	3900 4300 4150 4300
Wire Wire Line
	3600 4300 3350 4300
Wire Wire Line
	8450 5000 8800 5000
Wire Wire Line
	8800 5000 8800 4850
Wire Wire Line
	8800 4850 9650 4850
Wire Wire Line
	7950 5000 8150 5000
Wire Wire Line
	6150 5250 8900 5250
Wire Wire Line
	8900 4950 9650 4950
Wire Wire Line
	8700 4800 8750 4800
Wire Wire Line
	8750 4800 8750 4750
Wire Wire Line
	5400 5250 5850 5250
Wire Wire Line
	6250 5250 6250 5450
Wire Wire Line
	6250 5450 5800 5450
Wire Wire Line
	5800 5450 5800 6000
Wire Wire Line
	5800 5600 6150 5600
Connection ~ 6250 5250
Wire Wire Line
	6550 5600 7950 5600
Connection ~ 5800 5600
Wire Wire Line
	6350 5900 6350 6050
Wire Wire Line
	6350 6000 6200 6000
Connection ~ 6350 6000
Wire Wire Line
	5800 6000 5900 6000
Wire Wire Line
	8900 5250 8900 4950
Wire Wire Line
	9500 5600 8250 5600
Wire Wire Line
	9500 5150 9500 5600
Wire Wire Line
	9500 5250 9650 5250
Wire Wire Line
	9500 5150 9650 5150
Connection ~ 9500 5250
Wire Wire Line
	9650 5050 9500 5050
Wire Wire Line
	6350 6350 6350 6450
Wire Wire Line
	6350 7050 6350 6850
Wire Wire Line
	6050 6650 5800 6650
Wire Wire Line
	1350 3600 1550 3600
Wire Wire Line
	1450 3600 1450 3000
Wire Wire Line
	1450 3000 2100 3000
Connection ~ 1450 3600
Wire Wire Line
	1850 3950 1850 3800
Wire Wire Line
	2550 3350 2550 3300
Wire Wire Line
	2550 3300 2400 3300
Wire Wire Line
	2400 3300 2400 3200
Wire Wire Line
	1850 3400 1850 3250
Wire Wire Line
	1850 3250 1950 3250
Wire Wire Line
	2250 3250 3550 3250
Connection ~ 2400 3250
Wire Wire Line
	2550 3750 2550 3650
Wire Wire Line
	2400 2550 2400 2800
Wire Wire Line
	3350 2900 2700 2900
Wire Wire Line
	2700 2900 2700 2750
Wire Wire Line
	2700 2750 2400 2750
Connection ~ 2400 2750
Wire Wire Line
	3550 3250 3550 3200
Wire Wire Line
	3750 2900 4900 2900
Wire Wire Line
	4000 2900 4000 2950
Wire Wire Line
	4450 2900 4450 2950
Connection ~ 4000 2900
Connection ~ 4450 2900
Wire Wire Line
	4000 3350 4000 3250
Wire Wire Line
	4450 3350 4450 3250
Wire Wire Line
	5900 4550 5900 3650
Wire Wire Line
	5900 3650 6100 3650
Wire Wire Line
	5750 4550 6100 4550
Connection ~ 5900 4550
Wire Wire Line
	4450 2100 4200 2100
Wire Wire Line
	4450 2200 4200 2200
Wire Wire Line
	1700 1700 1100 1700
Wire Wire Line
	1850 5350 1850 5200
Wire Wire Line
	1250 5200 1000 5200
Wire Wire Line
	2200 4650 2200 4500
Wire Wire Line
	1700 1400 1100 1400
Wire Wire Line
	6550 2850 6550 2800
Wire Wire Line
	6550 2800 6650 2800
Wire Wire Line
	6550 2250 6550 2300
Wire Wire Line
	6550 2300 6650 2300
Wire Wire Line
	6650 2400 6200 2400
Wire Wire Line
	5900 2500 6650 2500
Wire Wire Line
	6650 2600 6200 2600
Wire Wire Line
	6650 2700 6200 2700
Wire Wire Line
	4200 1600 4600 1600
Wire Wire Line
	4200 1700 4600 1700
Wire Wire Line
	4200 1300 4200 900 
Wire Wire Line
	4200 1400 4450 1400
Wire Wire Line
	1700 1500 1100 1500
Wire Wire Line
	1700 1600 1100 1600
Wire Wire Line
	1650 4500 1800 4500
Wire Wire Line
	1350 4500 1050 4500
Wire Wire Line
	5350 2500 5600 2500
Wire Wire Line
	1250 800  1550 800 
Connection ~ 1550 800 
Wire Wire Line
	1250 1100 1250 1150
Wire Wire Line
	9650 1950 9250 1950
Wire Wire Line
	9250 1850 9650 1850
Wire Wire Line
	9650 1750 9250 1750
Wire Wire Line
	9650 1650 9250 1650
Wire Wire Line
	9650 1550 9500 1550
Wire Wire Line
	9650 1450 9250 1450
Wire Wire Line
	9650 1350 9250 1350
Wire Wire Line
	6350 1100 6350 1200
Wire Wire Line
	6350 1500 6350 1600
Wire Wire Line
	1350 6900 1350 6450
Wire Wire Line
	1350 6450 1600 6450
Wire Wire Line
	850  6350 850  6250
Wire Wire Line
	1550 6950 1950 6950
Wire Wire Line
	950  6650 950  6350
Connection ~ 950  6350
Wire Wire Line
	4050 6550 4050 6650
Wire Wire Line
	950  7050 950  6950
Wire Wire Line
	4050 6950 4050 7000
Wire Wire Line
	6950 1200 6950 1150
Wire Wire Line
	6950 1150 6350 1150
Connection ~ 6350 1150
Wire Wire Line
	6950 1500 6950 1550
Wire Wire Line
	6950 1550 6350 1550
Connection ~ 6350 1550
Wire Wire Line
	850  6350 1600 6350
Wire Wire Line
	1600 6550 1050 6550
Wire Wire Line
	1050 6550 1050 5900
Wire Wire Line
	1050 5900 1900 5900
Wire Wire Line
	1550 6950 1550 6650
Wire Wire Line
	1550 6650 1600 6650
Wire Wire Line
	3500 6550 4250 6550
Connection ~ 4050 6550
Wire Wire Line
	3500 6650 3800 6650
Wire Wire Line
	3800 6650 3800 6550
Connection ~ 3800 6550
Wire Wire Line
	1250 6050 1150 6050
Wire Wire Line
	1150 6050 1150 6350
Connection ~ 1150 6350
Wire Wire Line
	1850 6050 1900 6050
Wire Wire Line
	1900 6050 1900 5900
Wire Notes Line
	650  7350 650  5750
Wire Notes Line
	650  5750 4700 5750
Wire Notes Line
	4700 5750 4700 7350
Wire Notes Line
	4700 7350 650  7350
Text Notes 2200 5850 0    60   ~ 0
Boost Regulator
Text Notes 2200 6050 0    60   ~ 0
3.3 V output\nSolder VIN to VOUT if not populated
Text Notes 4150 3200 1    60   ~ 0
DNI
Text Notes 1050 800  0    60   ~ 0
DNI
$EndSCHEMATC
